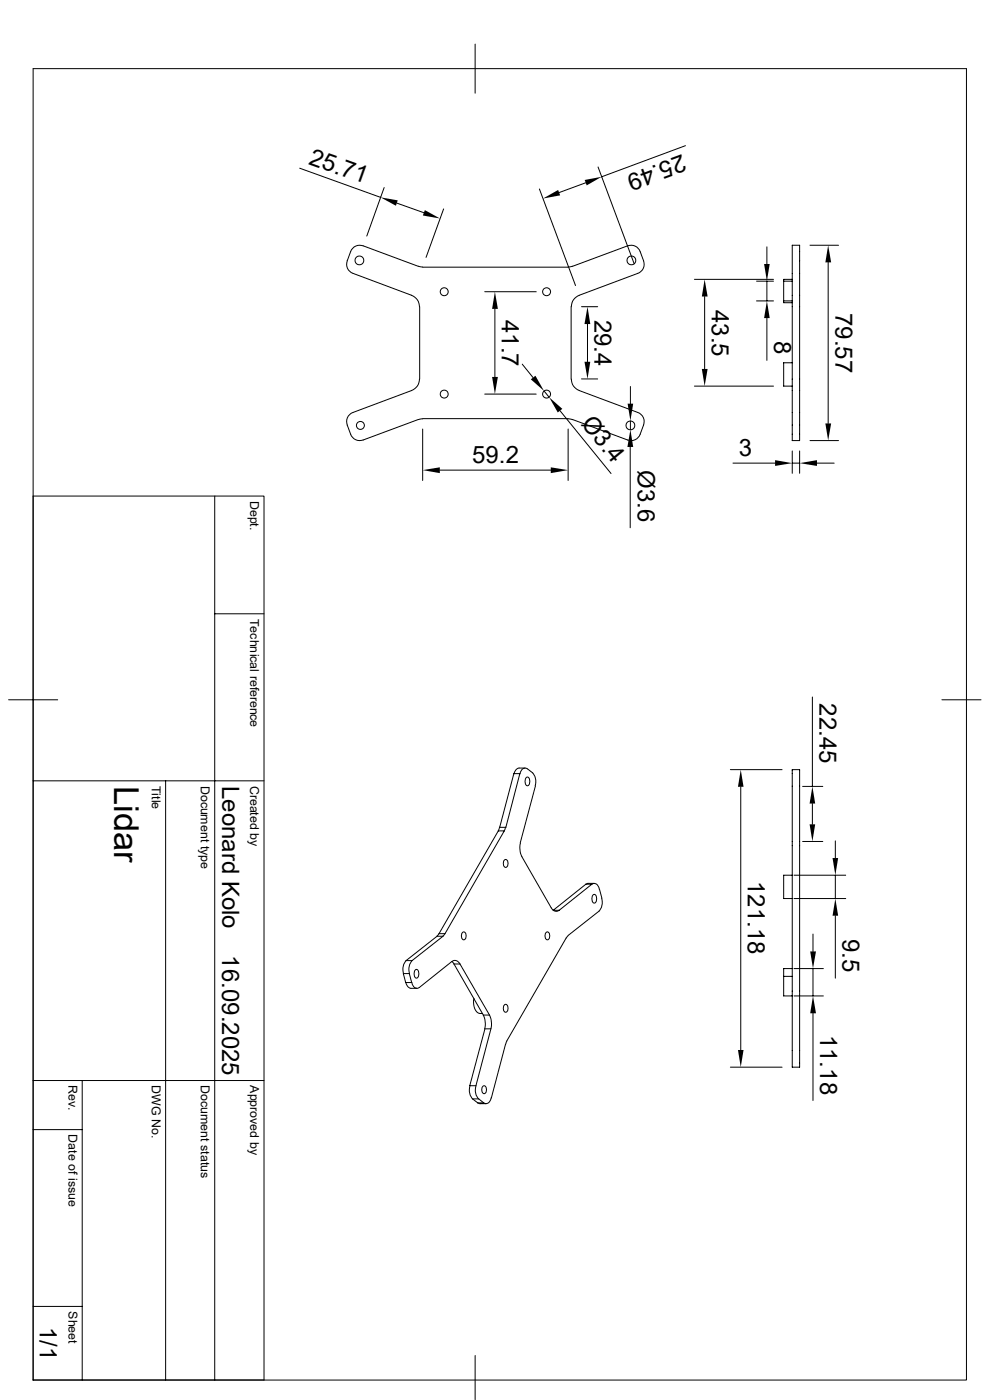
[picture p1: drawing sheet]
<svg xmlns="http://www.w3.org/2000/svg" width="210mm" height="297mm" viewBox="0 0 210 297" stroke-linecap="round" stroke-linejoin="round" font-family="sans-serif">
<g fill="none" stroke="#000" stroke-width=".21">
<path d="M7 14.6h198v278.2h-198zM100.8 9.4v10.4M63.6 35.7l17.1 6.2M81.5 39.8l-3.7 10.3M124.2 38.8l-5.6 2.1M126.9 35.4l7.6 20.6M145.4 30.9l-17.8 6.6M84.2 43.1l5.7 2M88.8 56.5l.9 .1M88.8 56.5l-11.8-4.3a2.06 2.06 0 0 0-2.6 1.2l-.7 1.9a2.06 2.06 0 0 0 1.2 2.7l12.4 4.7M89.7 56.7h30.8M94.1 44.3l-3.7 10.3"/>
<path d="M114.4 40.1l7.7 20.5M121.4 56.5l-.9 .1M121.4 56.5l11.7-4.3a2.06 2.06 0 0 1 2.7 1.2l.7 1.9a2.06 2.06 0 0 1-1.2 2.7l-12.4 4.7M147.3 59.3h16.8M160.5 59.6h3.6M162.7 52.4v3.6M162.7 59.6v4.2M166.2 59.6v4.2M166.2 59.6h1.9M168.1 59.3h-1.9v.3M168.1 52h1.5v41.5h-1.5zM171.8 52h6.1"/>
<path d="M175.7 55.7v34.1M87.3 62.7a2.55 2.55 0 0 1 1.7 2.4M89 65.1v15.3M102.8 61.9h10.9M105 65.5v14.5M110.8 77.3l2.3 2.8M122.9 62.7a2.67 2.67 0 0 0-1.7 2.4v15.3a2.55 2.55 0 0 0 1.7 2.4M123.4 65.1h3.4M124.6 68.7v8.1M149.5 62.9v15.4M160.5 63.8h3.6M162.7 67.5v9"/>
<path d="M166.2 63.8v.4h1.9M166.2 63.8h1.9M168.1 77h-1.9v4.9h1.9M87.3 82.8l-12.4 4.7a2.06 2.06 0 0 0-1.2 2.7l.7 1.9a2.06 2.06 0 0 0 2.6 1.2l11.8-4.3M88.8 89l.9-.2 31 .1 .7 .1M89 80.4a2.55 2.55 0 0 1-1.7 2.4M89.7 91v10.9M93.3 99.7h23.5M102.8 83.6h10.9M115.4 82.9l1.1 1.4M118.8 87.1l10.8 13.4M120.5 91v10.9"/>
<path d="M122.9 82.8l12.4 4.7a2.06 2.06 0 0 1 1.2 2.7l-.7 1.9a2.06 2.06 0 0 1-2.7 1.2l-11.7-4.3M123.4 80.4h3.4M133.7 94.8v17.2M133.7 82v3.6M133.7 89.3v1.8M147.3 81.9h16.8M155.5 98.3h8.9M168.1 95.7v4.7M168.1 98.3h1.5M169.6 95.7v4.7M171.8 93.5h6.1M173.3 98.3h3.7"/>
<path d="M7 105.2h49v187.6h-49M45.6 105.2v187.6M45.6 130.2h10.4M1.8 148.5h10.4M172.3 147.9v18.9M199.8 148.5h8.3M7 165.7h49M35.1 165.7v127.1M106 175.5l-.3 .7M107.3 175.5l-.3 .7M109 164.1h1.3l-3 11.4h-1.3zM110.3 164.2a1.06 1.06 0 0 1 1.6-1.1 3.3 3.3 0 0 1 1.6 1.7l.2 .7-.2 1.2"/>
<path d="M110.4 178.9a4.5 4.5 0 0 0 .3 2.8l6.2 10.9a1.08 1.08 0 0 0 1.7 .5M111.4 162.9l-1.5 .1-.4 .3-.4 .9M111.6 165a.34 .34 0 0 1 .6 0 1.21 1.21 0 0 1-.3 1.7 1.21 1.21 0 0 1-.3-1.7zM113.6 166.8l-3.2 12M154.9 163.3h11M157.1 166.9v55.9M168.1 163.3h1.5v63.1h-1.5zM170.3 178.5h4.2M170.3 166.8h4.2M172.3 170.5v4.4M177.2 178.4v3.6M93.1 198.1l12.6-21.8h1.3l-12.6 21.8"/>
<path d="M93.1 198.1l-.4 .5M93.1 198.1h1.3M94.4 198.1l-.4 .5M98.2 197.7a.8 .8 0 0 1 .7 .5 .8 .8 0 0 1-.1 .9l-.1 .1a.4 .4 0 0 1-.4 .2 .4 .4 0 0 1-.3-.3v-1.1zM107.1 182.4a.8 .8 0 0 1 .7 .4 .8 .8 0 0 1-.1 .9l-.1 .2a.4 .4 0 0 1-.4 .1 .4 .4 0 0 1-.4-.3v-1zM116 197.7a.8 .8 0 0 1 .7 .5 .8 .8 0 0 1-.2 .9l-.1 .1a.4 .4 0 0 1-.4 .2 .4 .4 0 0 1-.3-.3v-1.1zM120.5 198.5l-.4 .5-12.6 21.8-.3 .8M124.3 187.6l-7 5.5h1.3l7-5.5M124.3 187.6h1.3M125.6 187.6a1.06 1.06 0 0 1 1.5 1M125.8 189.9a.34 .34 0 0 1 .6 0 1.21 1.21 0 0 1-.3 1.7 1.21 1.21 0 0 1-.3-1.7zM126.1 187.4h-1.4l-.4 .2"/>
<path d="M127.2 188.6l.4 1.9a2.98 2.98 0 0 1-.5 2.8l-6.6 5.2M168.1 185.7h-1.9v4.9h1.9M168.4 190.6h11M168.4 185.7h11M172.5 198.2v3.6M177.2 185.7v4.9M177.2 194.3v13.2M85.6 206.5h1.2l.5 1.9h-1.2zM86.1 208.4l.4 .9 .5 .3 1.4 .1M86.1 203.8h1.3M86.1 203.8l6.6-5.2h1.3l-6.6 5.2M86.1 203.8a2.98 2.98 0 0 0-.5 2.7"/>
<path d="M87.4 203.8a2.98 2.98 0 0 0-.5 2.7M88.1 205.8a.34 .34 0 0 1 .5 0 1.21 1.21 0 0 1-.3 1.7 1.21 1.21 0 0 1-.2-1.7zM95.9 204l-7 5.5a1.06 1.06 0 0 1-1.5-1.1M96.3 204.5l-.4-.5a1.08 1.08 0 0 1 1.7 .5M96.3 204.5h1.3M96.3 204.5l6.2 10.8M97.6 204.5l6.2 10.8M100.5 211.8a2.5 2.5 0 0 0 1.4 3.2h.5M102.5 215.3h1.3M102.5 215.3a4.5 4.5 0 0 1 .3 2.9M102.9 218.3h1.2l-3.1 12h-1.3zM103.8 215.3a4.5 4.5 0 0 1 .3 2.9"/>
<path d="M107.1 213.1a.8 .8 0 0 1 .7 .5 .8 .8 0 0 1-.1 .8l-.1 .2a.4 .4 0 0 1-.4 .1 .4 .4 0 0 1-.4-.3v-1zM166.2 207.1h1.9M168.1 205.5h-1.9v5.8h1.9M168.4 211.3h6.3M168.4 205.5h6.3M172.5 205.5v5.8M172.5 215v18.5M7 239.6h10.4M7 229.2h49M17.4 229.2v63.6M99.7 230.4a2.98 2.98 0 0 0 .5 2.7M100.2 233.1h1.4l1 .9"/>
<path d="M100.2 233.1l1.1 .9M101 230.4a2.98 2.98 0 0 0 .5 2.7M101.3 234h1.3M101.3 234l.4 .1h1.4M102.4 230.5a.4 .4 0 0 1 .4-.2 .4 .4 0 0 1 .3 .4 .8 .8 0 0 1 .1 .8 .8 .8 0 0 1-.7 .5l-.2-.3-.1-.5zM104.2 232.9a1.06 1.06 0 0 1-1.6 1.1M107.2 221.6l-3 11.4M154.9 226.4h11M7 277.2h10.4M100.8 287.6v9.3"/>
<circle cx="76.2" cy="55.2" r=".94"/>
<circle cx="133.9" cy="55.2" r=".94"/>
<circle cx="94.2" cy="61.9" r=".85"/>
<circle cx="115.9" cy="61.9" r=".85"/>
<circle cx="76.5" cy="90.3" r=".85"/>
<circle cx="94.2" cy="83.6" r=".85"/>
<circle cx="115.9" cy="83.6" r=".85"/>
<circle cx="133.7" cy="90.2" r=".94"/>
</g>
<g fill="#000">
<path d="M124 38.2l3.6-.7-3.1 1.8zM80.7 41.9l3.7 .6-.4 1.1zM90.1 44.6l3.2 1.8-3.6-.7zM115.2 42.1l3.2-1.8 .4 1.1zM162.1 56h1.2l-.6 3.6zM175.7 52l.6 3.7h-1.2zM104.4 80h1.2l-.6 3.6zM105 61.9l.6 3.6h-1.2zM112.6 80.5l1-.8 1.8 3.2zM124 76.8h1.2l-.6 3.6zM124.6 65.1l.6 3.6h-1.2zM149.5 59.3l.6 3.6h-1.2z"/>
<path d="M148.9 78.3h1.2l-.6 3.6zM162.7 63.8l.6 3.7h-1.2zM89.7 99.7l3.6-.6v1.3zM116.8 99.1l3.7 .6-3.7 .7zM116.5 84.3l2.8 2.4-1 .8zM133.1 85.6h1.2l-.6 3.7zM133.7 91.1l.6 3.7h-1.2zM164.4 97.6l3.7 .7-3.7 .5zM169.6 98.3l3.7-.7v1.2zM175.1 89.8h1.2l-.6 3.7zM157.1 163.3l.6 3.6h-1.2zM171.7 174.9h1.2l-.6 3.6z"/>
<path d="M172.3 166.8l.6 3.7h-1.2zM176.6 182h1.2l-.6 3.7zM177.2 190.6l.6 3.7h-1.2zM171.9 201.8h1.2l-.6 3.7zM172.5 211.3l.6 3.7h-1.2zM156.5 222.8h1.2l-.6 3.6z"/>
</g>
<text font-size="7.3" x="24.2" y="166.7" transform="rotate(90 24.2 166.7)">Lidar</text>
<g font-size="5.1">
<text x="65.3" y="34.7" transform="rotate(20 65.3 34.7)">25.71</text>
<text x="144.7" y="32.8" transform="rotate(160 144.7 32.8)">25.49</text>
<text x="151" y="65.7" transform="rotate(90 151 65.7)">43.5</text>
<text x="106.5" y="67.9" transform="rotate(90 106.5 67.9)">41.7</text>
<text x="126.1" y="67.8" transform="rotate(90 126.1 67.8)">29.4</text>
<text x="177.2" y="66.4" transform="rotate(90 177.2 66.4)">79.57</text>
<text x="164.2" y="72.4" transform="rotate(90 164.2 72.4)">8</text>
<text x="123.1" y="89.9" transform="rotate(51 123.1 89.9)">Ø3.4</text>
<text x="100.2" y="98.2">59.2</text>
<text x="135.3" y="99.7" transform="rotate(90 135.3 99.7)">Ø3.6</text>
<text x="156.7" y="96.7">3</text>
<text x="173.9" y="149.2" transform="rotate(90 173.9 149.2)">22.45</text>
<text x="47.1" y="166.7" transform="rotate(90 47.1 166.7)">Leonard Kolo</text>
<text x="158.7" y="186.9" transform="rotate(90 158.7 186.9)">121.18</text>
<text x="47.1" y="202.7" transform="rotate(90 47.1 202.7)">16.09.2025</text>
<text x="178.7" y="199.2" transform="rotate(90 178.7 199.2)">9.5</text>
<text x="174" y="219.5" transform="rotate(90 174 219.5)">11.18</text>
<text x="8.4" y="281.4" transform="rotate(90 8.4 281.4)">1/1</text>
</g>
<g font-size="2.6">
<text x="53.1" y="106.3" transform="rotate(90 53.1 106.3)">Dept.</text>
<text x="53.1" y="131.3" transform="rotate(90 53.1 131.3)">Technical reference</text>
<text x="32.2" y="166.7" transform="rotate(90 32.2 166.7)">Title</text>
<text x="42.6" y="166.7" transform="rotate(90 42.6 166.7)">Document type</text>
<text x="53.1" y="166.7" transform="rotate(90 53.1 166.7)">Created by</text>
<text x="14.5" y="230.2" transform="rotate(90 14.5 230.2)">Rev.</text>
<text x="32.2" y="230.2" transform="rotate(90 32.2 230.2)">DWG No.</text>
<text x="42.6" y="230.2" transform="rotate(90 42.6 230.2)">Document status</text>
<text x="53.1" y="230.2" transform="rotate(90 53.1 230.2)">Approved by</text>
<text x="14.5" y="240.7" transform="rotate(90 14.5 240.7)">Date of issue</text>
<text x="14.5" y="278.2" transform="rotate(90 14.5 278.2)">Sheet</text>
</g>
</svg>
